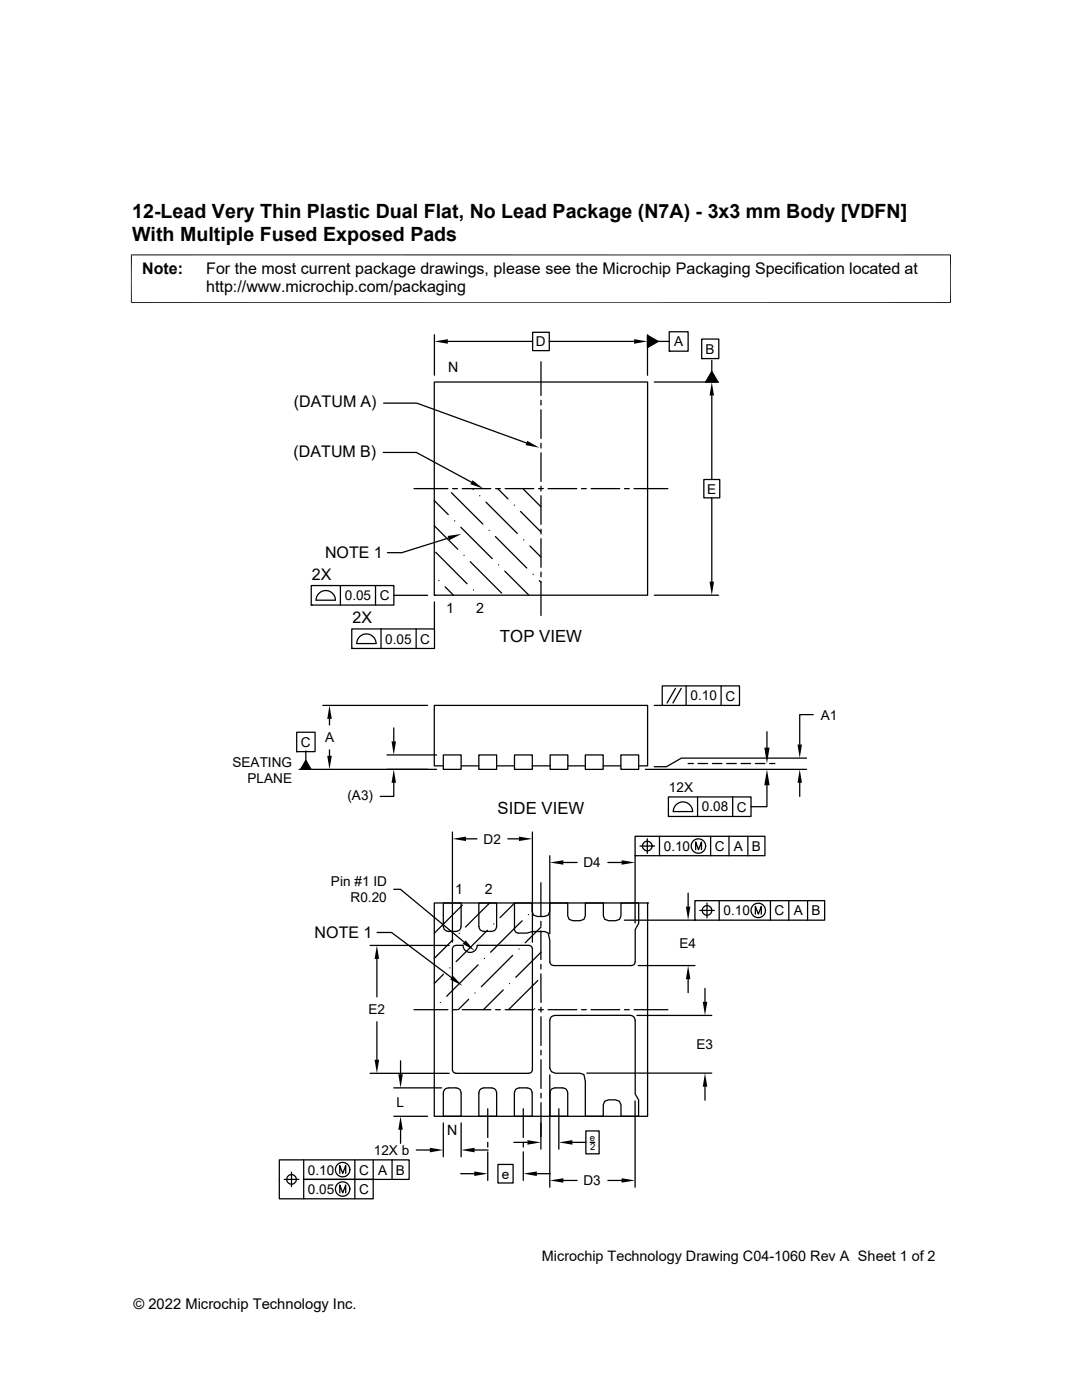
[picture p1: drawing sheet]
<svg xmlns="http://www.w3.org/2000/svg" width="216mm" height="279mm" viewBox="0 0 216 279" stroke-linecap="round" stroke-linejoin="round" font-family="sans-serif">
<g fill="none" stroke="#000" stroke-width=".25">
<path d="M86.7 76.2h42.5v42.6h-42.5zM86.7 66.8v8.1M89.4 68.1h16.9M106.3 66.3h3.3v3.7h-3.3zM107.9 72.2v6.7M107.9 79.9v.9M109.6 68.1h16.9M129.2 66.9l2.1 1.2-2.1 1.3zM129.2 66.8v8.1M130.6 76.2h12.8M131.3 68.1h2.2M133.5 66.2h3.8v3.9h-3.8z"/>
<path d="M133.5 70.1h.1M140 67.7h3.4v3.9h-3.4zM140 71.6h.1M142 74.1l1.3 2.1h-2.5zM142 71.9v2.2M142 78.9v16.8M76.5 90.3h6.6l11 5.9M76.5 80.5h6.7l21.9 7.9M82.6 97.5h6.8M86.7 99.9l2.8 2.8M90.1 98.3l6.3 6.3M90.3 97.5h1"/>
<path d="M92.2 97.5h5.7M94.3 97.5l.2 .2M95.7 98.9h.1M98.9 97.5h.9M99.3 97.5l2.1 2.1M100.8 97.5h5.7M104.3 97.5l3.6 3.6M107.5 97.5h.9M107.9 81.8v5.7M107.9 88.5v.9M107.9 90.4v5.7M107.9 97v1"/>
<path d="M107.9 98.9v5.7M109.4 97.5h5.7M116 97.5h1M117.9 97.5h5.8M124.6 97.5h1M126.5 97.5h6.8M140.4 95.7h3.2v3.7h-3.2zM142 99.4v16.7M62.1 116.9h16.5v3.9h-16.5zM63.6 118.4a1.91 1.91 0 0 1 2.1-.4 1.91 1.91 0 0 1 1.2 1.8h-3.8l.1-.6zM67.9 116.9v3.9M74.9 116.9v3.9"/>
<path d="M78.6 118.8h6.7M86.7 104.9l4.6 4.7M86.7 118.8h.1M86.9 110.2l6.3 6.3M87.6 115.9h.1M88.8 117.1l1.7 1.7M89.5 107.4l-9.3 2.9h-2.9M90.7 103.9h.1M91.9 105.2l6.3 6.3M92.6 110.8h.1M93.8 112.1l6.3 6.3M94.5 117.8h.1"/>
<path d="M97 100.2l6.2 6.3M97.6 105.8h.1M98.8 107.1l6.3 6.3M99.5 112.7h.1M100.7 114l4.8 4.8M102.6 100.8h.1M103.9 102.1l4 4.1M104.5 107.7h.1M105.7 109l2.2 2.2M106.4 114.6h.1M107.6 115.9l.3 .3M107.9 105.6v1"/>
<path d="M107.9 107.5v5.7M107.9 114.2v.9M107.9 116.1v6.7M130.6 118.8h12.8M62.1 120.8h.1M70.2 125.5h16.5v3.9h-16.5zM70.2 129.4h.1M75 128.4a1.93 1.93 0 0 0-1.9-1.9 1.93 1.93 0 0 0-1.9 1.9h3.9M76 125.5v3.9M83 125.5v3.9M86.7 120.1v5.4M132.1 136.9h15.5v3.9h-15.5z"/>
<path d="M134.8 137.4l-1.7 2.9M135.9 137.4l-1.6 2.9M136.9 136.9v3.9M143.9 136.9v3.9M59.2 146.1h3.7v3.9h-3.7zM59.2 150h.1M61 151.7l1.1 1.8h-2.1zM61 149.9v1.8M64.4 140.8h20.9M65.7 143.5v1.2M65.7 149.6v1.2M77.2 150.7h9.9"/>
<path d="M78.6 156.2v2.7h-2.7M78.6 145.3v2.7M87.1 153.5h-27.4M88.5 152.8h-1.8v-12h42.5v12h-1.8M88.5 150.7h3.5v2.8h-3.5zM92 152.8h3.5M95.5 150.7h3.6v2.8h-3.6zM99.1 152.8h3.6M102.7 150.7h3.5v2.8h-3.5zM106.2 152.8h3.6M109.8 150.7h3.5v2.8h-3.5zM113.3 152.8h3.5"/>
<path d="M116.8 150.7h3.6v2.8h-3.6zM120.4 152.8h3.5M123.9 150.7h3.5v2.8h-3.5zM128.8 153.5h32.1M130.6 140.8h1.5M133.4 159h16.5v3.9h-16.5zM137.3 152.4h1M139.2 159v3.9M139.3 152.4h1.9M142.2 152.4h1.9M145 152.4h1.9M146.2 159v3.9"/>
<path d="M147.9 152.4h1.9M150.7 152.4h1.9M153 156.7v4.3h-3.1M153 146v3.2M153.6 152.4h1M159.6 156.2v2.7M160.9 151.3h-24.9l-3 1.7h-2.4M162.3 142.6h-2.7v6M78.6 177.5h1.3l12.7 10.5M90.3 166.1v21.9M93 167.4h2.2M101.3 167.4h2.2"/>
<path d="M106.2 166.1v21.9M107.9 176.2v6.7M109.7 170.8v15.6M112.4 172.1h2.7M121.3 172.1h2.7M126.7 166.9h25.9v3.9h-25.9zM126.7 170.8h.1M126.7 170.8v13.4M127.7 168.8h2.9M129.2 167.4v2.9M131.6 166.9v3.9M133.4 162.9h.1"/>
<path d="M137.3 178.2v2.7M138.2 162a1.93 1.93 0 0 0-1.9-2 1.93 1.93 0 0 0-2 2h3.9M138.7 179.7h25.8v3.9h-25.8zM138.8 169.6v-1.6l.6 1.6 .6-1.6v1.6M141.8 166.9v3.9M143.5 179.7v3.9M145.5 166.9v3.9M149.2 166.9v3.9M153.7 179.7v3.9M157.4 179.7v3.9M161.1 179.7v3.9M73.9 188.7h15.7"/>
<path d="M75.2 191.4v7.5M75.2 186.1h2.9l12 9M86.7 180.2h42.5v42.6h-42.5zM88.5 184.9v-4.7h3.5v4.7a.98 .98 0 0 1-1 1h-1.5a.94 .94 0 0 1-1-1M88.5 194.4l-1.8 1.9M89.7 193.2h.1M90.4 187.5l-3.7 3.8M90.5 188.9l.5-.2h1.4a1.42 1.42 0 0 0 1.4 1.4 1.42 1.42 0 0 0 1.4-1.4h10.3a.72 .72 0 0 1 .7 .7v24.1a.77 .77 0 0 1-.7 .7h-14.5a.72 .72 0 0 1-.7-.7v-24.1zM91.6 186.3h.1M92.3 180.6l-5.6 5.6M93.5 199.4l-2 2.1M94.8 198.2h.1"/>
<path d="M95.4 192.6l-6.3 6.2M95.5 184.9v-4.7h3.6v4.7M96.6 191.3h.1M97.3 185.7l-6.3 6.2M97.7 180.2l-4.8 4.8M98.5 184.4h.1M99.1 184.9a.98 .98 0 0 1-1 1h-1.6a.94 .94 0 0 1-.9-1M100.4 197.6l-3.9 3.9M101.7 196.3h.1M102.3 190.7l-6.3 6.2M102.7 180.2l-2.9 2.9M103.5 189.4h.1"/>
<path d="M104.2 183.8l-6.3 6.2M105.4 182.5h.1M107.3 195.7l-5.8 5.8M107.9 194.4v5.7M107.9 183.9v.9M107.9 185.8v5.7M107.9 192.4v1M108 185l-3.2 3.2M108 190l-5.1 5.1M124.6 183.6h14.1M126.7 192a.72 .72 0 0 1-.7 .7h-15.6a.77 .77 0 0 1-.7-.7M126.7 192v-6.5l.7-1.2v-4.1h-3.5v2.6l-.3 .7-.7 .2h-1.4l-.8-.2-.3-.7v-2.6h-3.6v2.6l-.3 .7-.8 .2h-1.4l-.7-.2-.3-.7v-2.6h-3.6v1.7l-.3 .7-.8 .3h-1.4l-.8-.3-.2-.7v-1.7h-3.5v5.3a.77 .77 0 0 0 .7 .7h1.7l1.2-.3h2.4l.7 .3 .3 1.5v4.3"/>
<path d="M127.4 192.7h11.3M129.2 180.2h.1M137.3 195.4v2.7M138.7 183.6h.1M139.6 181.7h2.9M140.7 197.3v2.6M141.1 180.2v3M150.7 182.4v-1.5l.6 1.5 .6-1.5v1.5M73.9 214.2h15.7M75.2 203.9v7.6M78.6 217.1h9.5M79.9 211.7v2.7"/>
<path d="M82.6 201.5h6.8M87.9 200.1h.1M89.5 217.1a.94 .94 0 0 0-1 1M89.5 217.1h1.5M90.3 201.5h1M91 217.1a.94 .94 0 0 1 1 1v4.7h-3.5v-4.7M92.2 201.5h5.7M95.5 218.1v4.7h3.6v-4.7M96.5 217.1a.94 .94 0 0 0-.9 1M96.5 217.1h1.6M98.1 217.1a.94 .94 0 0 1 1 1M98.9 201.5h.9"/>
<path d="M100.8 201.5h5.7M102.6 218.1v4.7h3.6v-4.7M103.6 217.1a.94 .94 0 0 0-.9 1M103.6 217.1h1.6M105.2 217.1a.94 .94 0 0 1 1 1M106.7 201.3h.1M107.5 201.5h.9M107.9 201v1M107.9 202.9v5.7M107.9 209.6v.9M107.9 211.5v5.7M107.9 218.2v.9"/>
<path d="M109.4 201.5h5.7M109.7 214.5v22.4M110.7 202.7a.94 .94 0 0 0-1 .9M110.7 202.6h15.1a.94 .94 0 0 1 .9 1M110.7 217.1a.94 .94 0 0 0-1 1v4.7h3.6v-4.7a.98 .98 0 0 0-1-1M110.7 217.1h1.6M116 201.5h1M117.1 214.2h24.9M117.9 201.5h5.8M124.6 201.5h1M126.5 201.5h6.8M126.7 219.7v17.2"/>
<path d="M126.7 203.6v14.8l.7 1.1v3.3h-3.5v-2.3l-.3-.7-.8-.3h-1.4l-.7 .3-.3 .7v2.3h-3.6v-6.9l-.3-1.4-.8-.3h-4.9l-.8-.3-.3-.7v-9.6M127.1 202.6h14.9M140.7 216.9v2.7M56.7 235.4h2.9M58.2 233.9v2.9M60.6 231.5v3.9h13.9v3.8h-18.8v-7.7h25.9v3.9h-21v3.8M67.8 234.2v-1.6l.6 1.6 .6-1.6v1.6M67.8 238.1v-1.6l.6 1.6 .6-1.6v1.6M70.8 231.5v7.7M74.5 231.5v3.9M78.2 231.5v3.9M78.6 222.8h6.7"/>
<path d="M79.9 225.5v2.7M83.1 229.5h2.7M88.5 224.1v6.8M91.9 234.2h2.7M92 224.1v6.8M94.7 229.5h2.7M97.3 221.3v5.7M97.3 228v.9M97.3 229.9v5.7M99.4 232.4h3v3.7h-3zM102.5 228h2.7M104.4 221.3v5.7"/>
<path d="M104.4 228v.9M104.4 229.9v5.7M107.1 234.2h2.7M107.9 220.1v9.2M111.5 221.3v8M112.4 235.6h2.7M114.2 228h2.7M116.9 225.7h2.6v4.6h-2.6zM117.8 228h.9M121.3 235.6h2.7"/>
<circle cx="129.2" cy="168.8" r=".96"/>
<circle cx="139.4" cy="168.8" r="1.44"/>
<circle cx="141.1" cy="181.7" r=".96"/>
<circle cx="151.3" cy="181.7" r="1.44"/>
<circle cx="58.2" cy="235.4" r=".96"/>
<circle cx="68.4" cy="233.4" r="1.44"/>
<circle cx="68.4" cy="237.3" r="1.44"/>
</g>
<g fill="#000">
<path d="M86.7 68.1l2.7-.4v.9zM126.5 67.7l2.7 .4-2.7 .5zM129.2 66.9l2.1 1.2-2.1 1.3zM142 76.2l.5 2.7h-.9zM142 74.1l1.3 2.1h-2.5zM94.3 95.8l2.1 1.7-2.5-.9zM105.2 88l2.4 1.3-2.7-.5zM89.3 107l2.8-.4-2.5 1.2zM141.6 116.1h.9l-.5 2.7zM61 151.7l1.1 1.8h-2.1zM65.7 140.8l.5 2.7h-.9zM65.3 150.8h.9l-.5 2.7z"/>
<path d="M78.1 148h.9l-.4 2.7zM78.6 153.5l.4 2.7h-.9zM153 153.5l.6 3.2h-1.1zM152.5 149.2h1.1l-.6 3.2zM159.6 153.5l.4 2.7h-.9zM159.1 148.6h.9l-.4 2.7zM90.3 167.4l2.7-.4v.9zM103.5 167l2.7 .4-2.7 .5zM109.7 172.1l2.7-.4v.9zM124 171.7l2.7 .4-2.7 .5zM75.2 188.7l.4 2.7h-.9zM90.4 194.8l1.9 1.9-2.5-1.2z"/>
<path d="M92.9 187.7l1.8 2-2.4-1.3zM137.3 192.7l.5 2.7h-.9zM136.9 180.9h.9l-.5 2.7zM140.2 199.9h.9l-.4 2.7zM74.7 211.5h.9l-.4 2.7zM79.5 214.4h.9l-.5 2.7zM140.7 214.2l.4 2.7h-.9zM79.9 222.8l.5 2.7h-.9zM85.8 229.1l2.7 .4-2.7 .5zM94.6 233.8l2.7 .4-2.7 .5zM92 229.5l2.7-.4v.9zM105.2 227.5l2.7 .5-2.7 .5z"/>
<path d="M104.4 234.2l2.7-.4v.9zM109.7 235.6l2.7-.5v.9zM111.5 228l2.7-.5v1zM124 235.1l2.7 .5-2.7 .4z"/>
</g>
<path d="M26.1 50.9h163.7M26.2 50.8v9.7M189.7 50.8v9.7M26.1 60.4h163.7" fill="none" stroke="#000" stroke-width=".2"/>
<g font-size="3.9">
<text x="26.4" y="43.5">12-Lead Very Thin Plastic Dual Flat, No Lead Package (N7A) - 3x3 mm Body [VDFN]</text>
<text x="26.4" y="48">With Multiple Fused Exposed Pads</text>
</g>
<g font-size="3.3">
<text x="99.8" y="128.1">TOP VIEW</text>
<text x="99.3" y="162.5">SIDE VIEW</text>
</g>
<g font-size="3.2">
<text x="28.4" y="54.6">Note:</text>
<text x="41.1" y="58.3">http://www.microchip.com/packaging</text>
<text x="41.1" y="54.6">For the most current package drawings, please see the Microchip Packaging Specification located at</text>
<text x="58.7" y="81.3">(DATUM A)</text>
<text x="58.6" y="91.1">(DATUM B)</text>
<text x="64.9" y="111.4">NOTE 1</text>
<text x="62.2" y="115.7">2X</text>
<text x="70.3" y="124.4">2X</text>
<text x="62.8" y="187.2">NOTE 1</text>
</g>
<g font-size="2.9">
<text x="108.1" y="251.7">Microchip Technology Drawing C04-1060 Rev A Sheet 1 of 2</text>
<text x="26.6" y="261.3">© 2022 Microchip Technology Inc.</text>
</g>
<g font-size="2.8">
<text x="89.5" y="74.3">N</text>
<text x="89" y="122.3">1</text>
<text x="95" y="122.3">2</text>
<text x="90.8" y="178.5">1</text>
<text x="96.8" y="178.5">2</text>
<text x="89.3" y="226.5">N</text>
</g>
<g font-size="2.7">
<text x="106.9" y="69.1">D</text>
<text x="134.5" y="69.1">A</text>
<text x="140.8" y="70.6">B</text>
<text x="141.1" y="98.5">E</text>
<text x="68.8" y="119.8">0.05</text>
<text x="75.8" y="119.8">C</text>
<text x="76.9" y="128.4">0.05</text>
<text x="83.9" y="128.4">C</text>
<text x="137.8" y="139.8">0.10</text>
<text x="144.7" y="139.8">C</text>
<text x="163.8" y="143.6">A1</text>
<text x="60" y="149">C</text>
<text x="64.9" y="148.1">A</text>
<text x="46.4" y="153">SEATING</text>
<text x="49.4" y="156.2">PLANE</text>
<text x="69.3" y="159.6">(A3)</text>
<text x="133.5" y="158.1">12X</text>
<text x="140.1" y="161.9">0.08</text>
<text x="147" y="162">C</text>
<text x="96.5" y="168.4">D2</text>
<text x="116.4" y="173.1">D4</text>
<text x="132.4" y="169.8">0.10</text>
<text x="142.6" y="169.8">C</text>
<text x="146.4" y="169.8">A</text>
<text x="150" y="169.8">B</text>
<text x="66" y="176.8">Pin #1 ID</text>
<text x="70" y="180.1">R0.20</text>
<text x="144.4" y="182.7">0.10</text>
<text x="154.6" y="182.7">C</text>
<text x="158.4" y="182.7">A</text>
<text x="161.9" y="182.7">B</text>
<text x="135.6" y="189.1">E4</text>
<text x="73.5" y="202.4">E2</text>
<text x="139" y="209.4">E3</text>
<text x="79.1" y="220.9">L</text>
<text x="74.6" y="230.5">12X b</text>
<text x="61.4" y="234.4">0.10</text>
<text x="61.4" y="238.3">0.05</text>
<text x="71.6" y="234.4">C</text>
<text x="71.6" y="238.3">C</text>
<text x="75.4" y="234.4">A</text>
<text x="79" y="234.4">B</text>
<text x="100.1" y="235.2">e</text>
<text x="116.4" y="236.5">D3</text>
</g>
<g font-size="1.9">
<text x="117.7" y="227.8">e</text>
<text x="117.7" y="229.6">2</text>
</g>
</svg>
